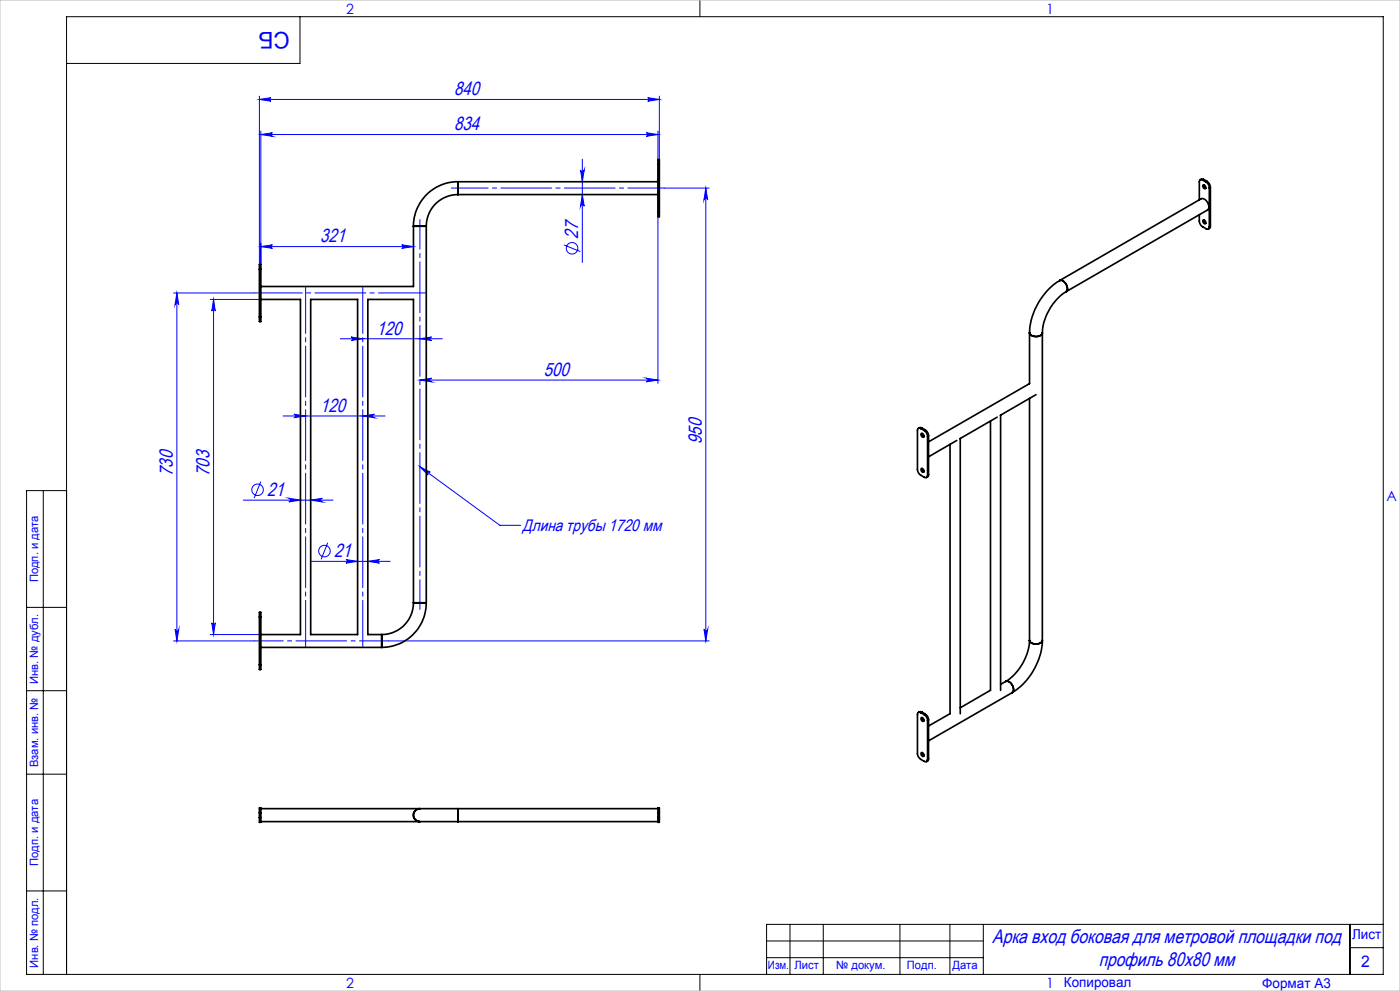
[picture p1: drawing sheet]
<svg xmlns="http://www.w3.org/2000/svg" width="420mm" height="297mm" viewBox="0 0 420 297" stroke-linecap="round" stroke-linejoin="round" font-family="sans-serif">
<g fill="none" stroke="#00f" stroke-width=".3">
<path d="M77.8 29.8l3.5-.5a.53 .53 0 0 0-.5 .5 .53 .53 0 0 0 .5 .5zM77.8 28.8v50.4M77.8 29.8h120M78.2 39.3v39.9M193.9 39.8l3.5 .5-3.5 .5a.53 .53 0 0 0 .5-.5 .53 .53 0 0 0-.5-.5zM194.3 29.3l3.5 .5-3.5 .5a.53 .53 0 0 0 .5-.5 .53 .53 0 0 0-.5-.5zM197.4 39.3v8.5M197.8 28.8v19M78.2 40.3l3.5-.5a.53 .53 0 0 0-.5 .5 .53 .53 0 0 0 .5 .5zM78.2 40.3h119.2M174.2 50.9a.55 .55 0 0 0 .5 .6 .55 .55 0 0 0 .6-.6l-.6 3.6zM174.7 58.3l.6 3.5a.55 .55 0 0 0-.6-.5 .55 .55 0 0 0-.5 .5z"/>
<path d="M174.7 47.7v31M197.4 50.6v64.3M199.4 56.4h13.4M211.7 56.4l.6 3.5a.55 .55 0 0 0-.5-.5 .55 .55 0 0 0-.6 .5zM211.7 56.4v135.7M78.2 73.9l3.5-.5a.53 .53 0 0 0-.5 .5 .53 .53 0 0 0 .5 .5zM78.2 73.9h45.8M120.5 73.4l3.5 .5-3.5 .5a.53 .53 0 0 0 .5-.5 .53 .53 0 0 0-.5-.5zM169.2 73.4l4.9 2M52.1 87.8h24.1M53.1 87.8l.5 3.5a.55 .55 0 0 0-.5-.5 .55 .55 0 0 0-.6 .5zM53.1 87.8v104.3"/>
<path d="M63.1 89.7h15.1M64.1 89.7l.5 3.5a.53 .53 0 0 0-.5-.5 .53 .53 0 0 0-.6 .5zM64.1 89.7v100.5M102.1 101.5h30.6M105.3 101l3.5 .5-3.5 .6a.53 .53 0 0 0 .5-.6 .53 .53 0 0 0-.5-.5zM125.9 101.5l3.6-.5a.53 .53 0 0 0-.6 .5 .53 .53 0 0 0 .6 .6zM125.9 113.9l3.6-.6a.55 .55 0 0 0-.6 .6 .55 .55 0 0 0 .6 .5zM125.9 113.9h71.5M193.9 113.3l3.5 .6-3.5 .5a.55 .55 0 0 0 .5-.5 .55 .55 0 0 0-.5-.6zM84.9 124.7h30.6M88.2 124.1l3.5 .6-3.5 .5a.53 .53 0 0 0 .5-.5 .53 .53 0 0 0-.5-.6zM108.8 124.7l3.5-.6a.53 .53 0 0 0-.5 .6 .53 .53 0 0 0 .5 .5z"/>
<path d="M125.9 139.9l24.1 17.5h6.2M125.9 139.9l3.2 1.6a.53 .53 0 0 0-.8 .1 .53 .53 0 0 0 .1 .8zM73 149.9h26.9M78.2 144.3l-1.9 5M86.6 149.3l3.5 .6-3.5 .5a.55 .55 0 0 0 .5-.5 .55 .55 0 0 0-.5-.6zM93.2 149.9l3.5-.6a.55 .55 0 0 0-.5 .6 .55 .55 0 0 0 .5 .5zM93.1 168.2h24M98.3 162.7l-2 4.9M103.8 167.7l3.5 .5-3.5 .6a.53 .53 0 0 0 .5-.6 .53 .53 0 0 0-.5-.5zM110.3 168.2l3.5-.5a.53 .53 0 0 0-.5 .5 .53 .53 0 0 0 .5 .6zM52.1 192.1h24.1M52.5 188.6a.55 .55 0 0 0 .6 .5 .55 .55 0 0 0 .5-.5l-.5 3.5z"/>
<path d="M63.1 190.2h15.1M63.5 186.7a.53 .53 0 0 0 .6 .5 .53 .53 0 0 0 .5-.5l-.5 3.5zM116.5 192.1h96.3M211.2 188.6a.55 .55 0 0 0 .6 .5 .55 .55 0 0 0 .5-.5l-.6 3.5z"/>
<circle cx="171.6" cy="74.4" r="1.73"/>
<circle cx="77.3" cy="146.8" r="1.73"/>
<circle cx="97.3" cy="165.1" r="1.73"/>
</g>
<path d="M199.4 56.4h-64" fill="none" stroke="#00f" stroke-width=".3" stroke-dasharray="15.2 1.3 1.3 1.3" stroke-dashoffset="4.2"/>
<path d="M126 65.8v116.8" fill="none" stroke="#00f" stroke-width=".3" stroke-dasharray="15.2 1.3 1.3 1.3" stroke-dashoffset="6.3"/>
<path d="M116.5 192.1h-40.2" fill="none" stroke="#00f" stroke-width=".3" stroke-dasharray="15.2 1.3 1.3 1.3" stroke-dashoffset="6.5"/>
<path d="M76.3 87.8h51.7" fill="none" stroke="#00f" stroke-width=".3" stroke-dasharray="15.2 1.3 1.3 1.3" stroke-dashoffset=".8"/>
<path d="M91.7 194.1v-108.3M108.8 194.1v-108.3" fill="none" stroke="#00f" stroke-width=".3" stroke-dasharray="15.2 1.3 1.3 1.3" stroke-dashoffset="1.1"/>
<g fill="none" stroke="#000" stroke-width=".3">
<path d="M90 5v14h-70M210 0v5M13 147v145M20 147h-12v145h407v-287h-395v287M8 182h12M8 207h12M8 232h12M8 267h12M237 277v15M247 277v15M270 277v15M285 277v15"/>
<path d="M295 277v15M405 277v15M415 277h-185v15M210 292v5M230 282h65M230 287h65M405 284h10"/>
</g>
<path d="M0 0h420v297h-420z" fill="none" stroke="#c0c0c0" stroke-width=".3"/>
<g fill="#00f">
<path d="M125.9 139.9l3.2 1.6a.53 .53 0 0 0-.8 .1 .53 .53 0 0 0 .1 .8z"/>
<path d="M193.9 39.8l3.5 .5-3.5 .5a.53 .53 0 0 0 .5-.5 .53 .53 0 0 0-.5-.5zM78.2 40.3l3.5-.5a.53 .53 0 0 0-.5 .5 .53 .53 0 0 0 .5 .5zM194.3 29.3l3.5 .5-3.5 .5a.53 .53 0 0 0 .5-.5 .53 .53 0 0 0-.5-.5zM77.8 29.8l3.5-.5a.53 .53 0 0 0-.5 .5 .53 .53 0 0 0 .5 .5zM125.9 101.5l3.6-.5a.53 .53 0 0 0-.6 .5 .53 .53 0 0 0 .6 .6zM105.3 101l3.5 .5-3.5 .6a.53 .53 0 0 0 .5-.6 .53 .53 0 0 0-.5-.5zM120.5 73.4l3.5 .5-3.5 .5a.53 .53 0 0 0 .5-.5 .53 .53 0 0 0-.5-.5zM78.2 73.9l3.5-.5a.53 .53 0 0 0-.5 .5 .53 .53 0 0 0 .5 .5z"/>
<path d="M125.9 113.9l3.6-.6a.55 .55 0 0 0-.6 .6 .55 .55 0 0 0 .6 .5zM193.9 113.3l3.5 .6-3.5 .5a.55 .55 0 0 0 .5-.5 .55 .55 0 0 0-.5-.6z"/>
<path d="M108.8 124.7l3.5-.6a.53 .53 0 0 0-.5 .6 .53 .53 0 0 0 .5 .5zM88.2 124.1l3.5 .6-3.5 .5a.53 .53 0 0 0 .5-.5 .53 .53 0 0 0-.5-.6zM93.2 149.9l3.5-.6a.55 .55 0 0 0-.5 .6 .55 .55 0 0 0 .5 .5zM86.6 149.3l3.5 .6-3.5 .5a.55 .55 0 0 0 .5-.5 .55 .55 0 0 0-.5-.6zM110.3 168.2l3.5-.5a.53 .53 0 0 0-.5 .5 .53 .53 0 0 0 .5 .6zM103.8 167.7l3.5 .5-3.5 .6a.53 .53 0 0 0 .5-.6 .53 .53 0 0 0-.5-.5z"/>
<path d="M211.7 56.4l.6 3.5a.55 .55 0 0 0-.5-.5 .55 .55 0 0 0-.6 .5zM211.2 188.6a.55 .55 0 0 0 .6 .5 .55 .55 0 0 0 .5-.5l-.6 3.5zM64.1 89.7l.5 3.5a.53 .53 0 0 0-.5-.5 .53 .53 0 0 0-.6 .5zM63.5 186.7a.53 .53 0 0 0 .6 .5 .53 .53 0 0 0 .5-.5l-.5 3.5zM53.1 87.8l.5 3.5a.55 .55 0 0 0-.5-.5 .55 .55 0 0 0-.6 .5zM52.5 188.6a.55 .55 0 0 0 .6 .5 .55 .55 0 0 0 .5-.5l-.5 3.5zM174.2 50.9a.55 .55 0 0 0 .5 .6 .55 .55 0 0 0 .6-.6l-.6 3.6zM174.7 58.3l.6 3.5a.55 .55 0 0 0-.6-.5 .55 .55 0 0 0-.5 .5z"/>
</g>
<g fill="none" stroke="#000" stroke-width=".5">
<path d="M137.4 58.3a9.5 9.5 0 0 0-9.5 9.5M137.4 54.5a13.3 13.3 0 0 0-13.4 13.3M137.4 54.5v3.8M137.4 58.3h60M137.4 54.5h60M197.4 49.2v-1.4h.4v1.4M197.4 49.2h.4M197.4 49.2v14.3M197.8 49.2v14.3M360.8 54a.6 .6 0 0 0-.7-.1 .6 .6 0 0 0-.3 .6v5.4M360.8 54l1 .5M361 55.4a.69 .69 0 0 1 .6 .4 .69 .69 0 0 1-.1 .8l-.3-.1a.7 .7 0 0 1-.2-1.1z"/>
<path d="M361.1 53.8l-.6-.1-.4 .2M361.1 53.8l-.3 .2M361.1 53.8l1 .6M361.2 55.4v.5l.5 .5M361.8 54.5a2.28 2.28 0 0 1 1 1.8M362.1 54.4a2.19 2.19 0 0 1 1 1.7M362.1 54.4l-.3 .1M362.8 56.3v11.6M363.1 56.1l-.3 .2M363.1 56.1v11.7M124 67.8h3.9M124 67.8v18.1h-45.8"/>
<path d="M127.9 67.8v112.9M197.4 63.5v1.4h.4v-1.4M197.4 63.5h.4M359.8 64.3v1.9a2.14 2.14 0 0 0 1 1.7l1 .6a.6 .6 0 0 0 .7 .1 .6 .6 0 0 0 .3-.7M360.9 66a.57 .57 0 0 1 .7 .3 .57 .57 0 0 1-.2 .8l-.5-.5zM361.2 65.9v.5l.5 .5M363.1 67.8l-.1 .4-.5 .4M363.1 67.8l-.3 .1M77.8 95v1.4h.4v-1.4M77.8 80.7v-1.5h.4v1.5M77.8 80.7v14.3M77.8 95h.4"/>
<path d="M77.8 80.7h.4M78.2 89.7h11.9v100.5h-11.9M78.2 80.7v14.3M93.2 89.7h14.1v100.5h-14.1zM308.9 99.7a2.2 2.2 0 0 0 3.8 0M308.9 99.7v15.3l-30.3 17.4M312.7 99.7v92.2M317.9 84.1a19.7 19.7 0 0 0-9 15.6M317.9 84.1a2.23 2.23 0 0 1 1.9 3.3M317.9 84.1l42.4-24.5a2.23 2.23 0 0 1 2 3.3l-42.5 24.5M319.8 87.4a16.1 16.1 0 0 0-7.1 12.3M308.9 119.4v72.5"/>
<path d="M310.8 118.3l-10.7 6.2M276.2 128.4a.6 .6 0 0 0-.7 0 .6 .6 0 0 0-.3 .6v11.7a2.14 2.14 0 0 0 1 1.7l1 .6a.63 .63 0 0 0 .8 .1 .63 .63 0 0 0 .3-.7M276.2 128.4l1 .6M276.4 130a.64 .64 0 0 1 .7 .3 .64 .64 0 0 1-.2 .8l-.1-.1a.85 .85 0 0 1-.4-1zM276.5 128.3l-.5-.2-.5 .3M276.5 128.3l-.3 .1M276.5 128.3l1.1 .5M276.6 129.9l.2 .6 .4 .4M277.2 129l.6 .5 .5 1.3M277.6 128.8a2.28 2.28 0 0 1 1 1.8M277.6 128.8l-.4 .2M278.3 130.8v11.6"/>
<path d="M278.6 130.6v11.6M278.6 130.6l-.3 .2M285 133.2v80.7l-6.4 3.7M287 132l-8.4 4.9M288.1 131.4v82.5M297.1 126.2v80.7M299.2 125l-11.2 6.5M300.2 124.4v82.5M276.4 140.5a.58 .58 0 0 1 .7 .3 .58 .58 0 0 1-.3 .7 .85 .85 0 0 1-.4-1zM276.6 140.4l.2 .6 .4 .4M278.6 142.2l-.2 .6-.4 .3M278.6 142.2l-.3 .2"/>
<path d="M77.8 199.2v1.5h.4v-1.5M77.8 185v-1.5h.4v1.5M77.8 199.2h.4M77.8 185h.4M77.8 185v14.2M78.2 194h36.3M78.2 185v14.2M114.5 190.2v3.8M124 180.7a9.6 9.6 0 0 1-9.5 9.5M124 180.7h3.9M124 180.7v-91h-13.7v100.5h4.2M127.9 180.7a13.4 13.4 0 0 1-13.4 13.3"/>
<path d="M308.9 191.9a15.8 15.8 0 0 1-7.2 12.3M308.9 191.9a2.24 2.24 0 0 0 3.8 0M308.9 191.9a2.22 2.22 0 0 0 3.8 0M312.7 191.9a19.8 19.8 0 0 1-9 15.7M276.2 213.6a.6 .6 0 0 0-.7-.1 .6 .6 0 0 0-.3 .7v11.6a2.14 2.14 0 0 0 1 1.8l1 .6a.63 .63 0 0 0 .8 0 .63 .63 0 0 0 .3-.6M276.2 213.6l1 .6M276.4 215.1a.64 .64 0 0 1 .7 .4 .64 .64 0 0 1-.2 .7h-.1a.85 .85 0 0 1-.4-1.1zM276.5 213.4l-.5-.1-.5 .2M276.5 213.4l-.3 .2M276.5 213.4l1.1 .6M276.6 215l.2 .7 .4 .3M277.2 214.2a2.3 2.3 0 0 1 1.1 1.7"/>
<path d="M277.6 214a2.14 2.14 0 0 1 1 1.8M277.6 214l-.4 .2M278.3 215.9v11.7M278.6 215.8l-.3 .1M278.6 215.8v11.6M297.1 206.9l-9 5.2M301.7 204.2a2.23 2.23 0 0 1 2 3.4M301.7 204.2l-1.5 .9M303.7 207.6l-25.1 14.4M276.4 225.6a.66 .66 0 0 1 .7 .4 .66 .66 0 0 1-.2 .7h-.1a.79 .79 0 0 1-.4-1.1zM276.6 225.6l.2 .6 .4 .3M278.6 227.4l-.2 .6-.4 .2"/>
<path d="M278.6 227.4l-.3 .2M77.8 243.6v-1.5h.4v1.5M77.8 245v1.4h.4v-1.4M77.8 243.6v1.4M77.8 245h.4M77.8 243.6h.4M78.2 243.6v1.4M78.2 242.4h47.7M78.2 246.2h47.7M125.9 242.4h11.5M125.9 246.2h11.5M125.9 242.4a1.94 1.94 0 0 0-1.9 1.9 1.94 1.94 0 0 0 1.9 1.9"/>
<path d="M137.4 242.4v3.8M137.4 242.4h60M137.4 246.2h60M197.4 243.6v-1.5h.4v1.5M197.4 245v1.4h.4v-1.4M197.4 243.6v1.4M197.4 245h.4M197.4 243.6h.4M197.8 243.6v1.4"/>
</g>
<text font-size="6.9" fill="#00f" x="86.9" y="9.4" transform="rotate(-180 86.9 9.4)">СБ</text>
<g font-size="5.8" fill="#00f">
<text x="297.7" y="282.7">Арка вход боковая для метровой площадки под</text>
<text x="329.6" y="289.4">профиль 80х80 мм</text>
</g>
<g font-size="5.7" fill="#00f">
<text x="136.2" y="28.6">840</text>
<text x="136.2" y="39.1">834</text>
<text x="173.5" y="71.5" transform="rotate(-90 173.5 71.5)">27</text>
<text x="96" y="72.7">321</text>
<text x="112.9" y="100.3">120</text>
<text x="163.1" y="112.6">500</text>
<text x="96" y="123.4">120</text>
<text x="210.5" y="133.1" transform="rotate(-90 210.5 133.1)">950</text>
<text x="51.9" y="142.6" transform="rotate(-90 51.9 142.6)">730</text>
<text x="62.9" y="142.6" transform="rotate(-90 62.9 142.6)">703</text>
<text x="80.1" y="148.6">21</text>
<text x="100.2" y="167">21</text>
</g>
<text font-size="5" fill="#00f" x="156.8" y="159.1">Длина трубы 1720 мм</text>
<text font-size="4.8" fill="#00f" x="408.3" y="289.7">2</text>
<g font-size="4.2" fill="#00f">
<text x="103.8" y="4.2">2</text>
<text x="313.8" y="4.2">1</text>
<text x="415.9" y="150.2">A</text>
<text x="103.8" y="296.2">2</text>
<text x="313.8" y="296.2">1</text>
</g>
<g font-size="4.1" fill="#00f">
<text x="405.6" y="281.5">Лист</text>
<text x="319.2" y="295.9">Копировал</text>
<text x="378.7" y="296">Формат А3</text>
</g>
<g font-size="3.4" fill="#00f">
<text x="11.4" y="174.5" transform="rotate(-90 11.4 174.5)">Подп. и дата</text>
<text x="11.4" y="205" transform="rotate(-90 11.4 205)">Инв. № дубл.</text>
<text x="11.4" y="229.9" transform="rotate(-90 11.4 229.9)">Взам. инв. №</text>
<text x="11.4" y="259.5" transform="rotate(-90 11.4 259.5)">Подп. и дата</text>
<text x="11.4" y="290" transform="rotate(-90 11.4 290)">Инв. № подл.</text>
<text x="230.4" y="290.4">Изм.</text>
<text x="238.3" y="290.4">Лист</text>
<text x="250.9" y="290.4">№ докум.</text>
<text x="272.1" y="290.4">Подп.</text>
<text x="285.7" y="290.5">Дата</text>
</g>
</svg>
